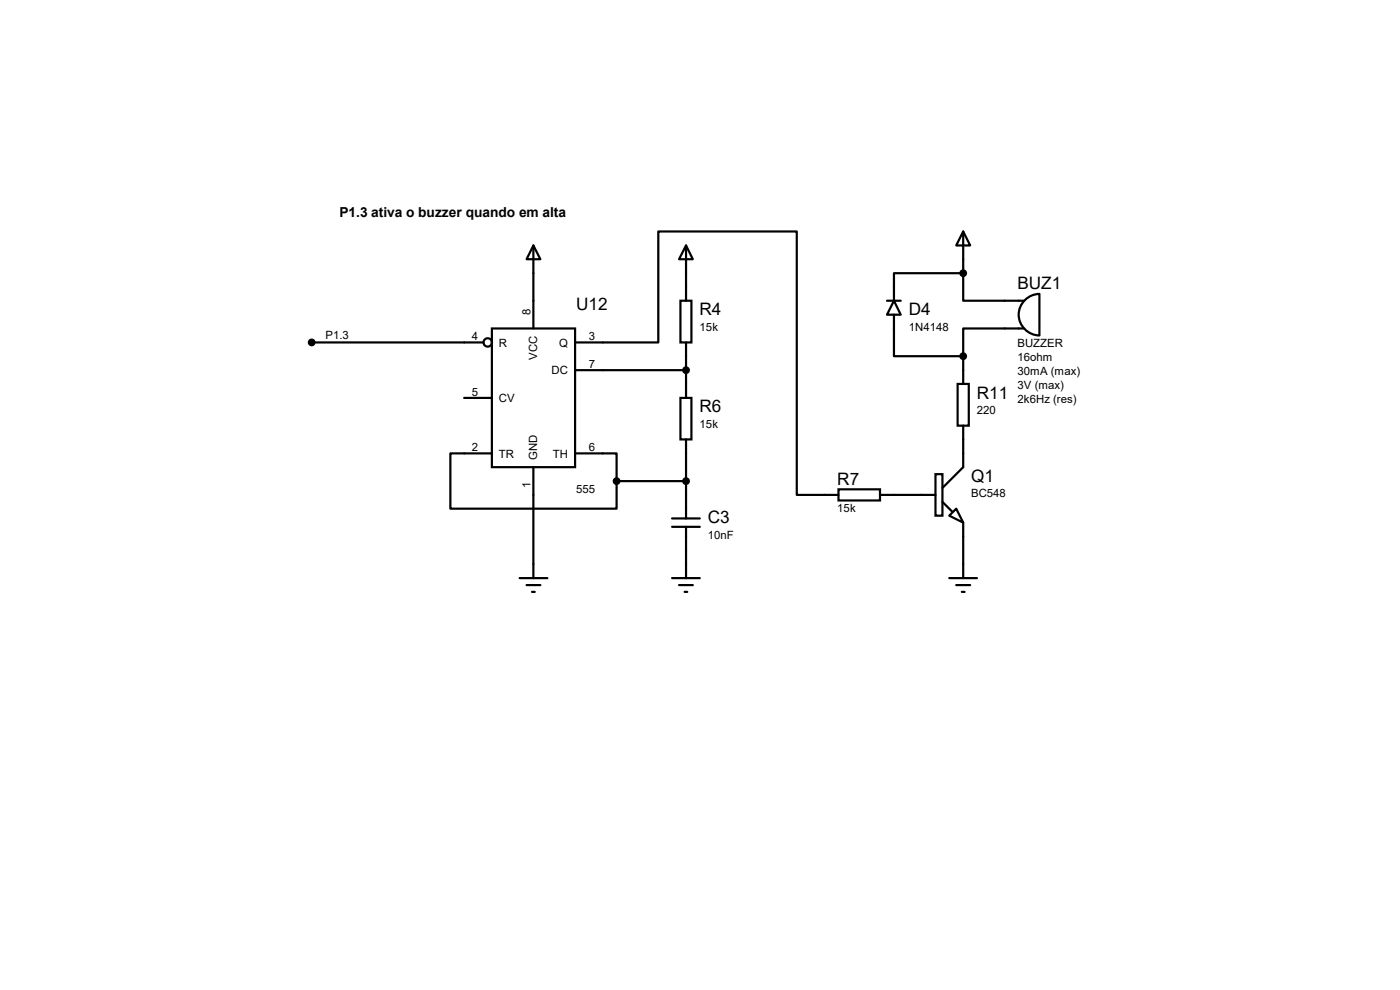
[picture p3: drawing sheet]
<svg xmlns="http://www.w3.org/2000/svg" width="297mm" height="210mm" viewBox="0 0 297 210" stroke-linecap="round" stroke-linejoin="round" font-family="sans-serif">
<g fill="none" stroke="#000" stroke-width=".47">
<path d="M113.2 52.1l1.4 2.9h-2.9zM113.2 52.1v17.6M145.5 52.1l1.5 2.9h-2.9zM145.5 52.1v11.7M204.3 49.1l1.5 3h-2.9zM204.3 58v5.8h13M204.3 58h-14.6v5.8M204.3 49.1v8.9M66.1 72.6h36.5M104.4 69.7h17.6v29.4h-17.6zM122 72.6h17.7v-23.5h29.3v55.9h8.9M122 78.5h23.5"/>
<path d="M144.4 63.8h2.3v8.8h-2.3zM145.5 72.6v11.8M188.2 63.8h2.9M189.7 63.8l1.4 3h-2.9zM189.7 66.8v8.8h14.6M204.3 75.6v5.8M217.3 69.7h-13v5.9M217.7 63.4a4.4 4.4 0 0 1 2.8-1v8.8a4.4 4.4 0 0 1-4.1-2.9 4.4 4.4 0 0 1 1.3-4.9zM98.5 84.4h5.9M104.4 96.2h-8.9v11.7h35.3v-5.8M113.2 99.1v23.5M122 96.2h8.8v5.9"/>
<path d="M144.4 84.4h2.3v8.8h-2.3zM145.5 93.2v16.8M203.2 81.4h2.3v8.9h-2.3zM204.3 90.3v8.8l-4.4 4.4M130.8 102.1h14.7M142.6 111.8h5.9M142.6 110h5.9M145.5 111.8v10.8M177.9 103.8h8.8v2.4h-8.8zM186.7 105h11.8M198.5 100.6h1.4v8.8h-1.4zM199.9 106.5l2.1 2"/>
<path d="M202.9 107.9l1.4 3-2.9-1.5zM204.3 110.9v11.7M110.2 122.6h5.9M111.7 124.1h2.9M112.9 125.6h.6M142.6 122.6h5.9M144.1 124.1h2.9M145.2 125.6h.6M201.4 122.6h5.9M202.9 124.1h2.9M204 125.6h.6"/>
<circle cx="103.5" cy="72.6" r=".89"/>
</g>
<g fill="#000" stroke="#000" stroke-width=".47">
<circle cx="204.3" cy="58" r=".59"/>
<circle cx="66.1" cy="72.6" r=".59"/>
<circle cx="145.5" cy="78.5" r=".59"/>
<circle cx="204.3" cy="75.6" r=".59"/>
<circle cx="130.8" cy="102.1" r=".59"/>
<circle cx="145.5" cy="102.1" r=".59"/>
</g>
<g font-size="3.6">
<text x="122.2" y="65.7">U12</text>
<text x="215.9" y="61.3">BUZ1</text>
<text x="148.4" y="66.9">R4</text>
<text x="192.8" y="66.9">D4</text>
<text x="148.4" y="87.5">R6</text>
<text x="207.2" y="84.5">R11</text>
<text x="177.6" y="102.8">R7</text>
<text x="206" y="102.2">Q1</text>
<text x="150.2" y="111">C3</text>
</g>
<text font-size="2.9" x="72" y="45.9">P1.3 ativa o buzzer quando em alta</text>
<g font-size="2.4">
<text x="69" y="71.9">P1.3</text>
<text x="112.6" y="66.8" transform="rotate(-90 112.6 66.8)">8</text>
<text x="148.4" y="70.2">15k</text>
<text x="192.8" y="70.2">1N4148</text>
<text x="100.1" y="72.2">4</text>
<text x="105.8" y="73.5">R</text>
<text x="114" y="76.3" transform="rotate(-90 114 76.3)">VCC</text>
<text x="118.6" y="73.5">Q</text>
<text x="124.9" y="72.2">3</text>
<text x="215.9" y="73.7">BUZZER</text>
<text x="215.9" y="76.6">16ohm</text>
<text x="100.1" y="83.9">5</text>
<text x="117" y="79.4">DC</text>
<text x="124.9" y="78.1">7</text>
<text x="215.9" y="79.5">30mA (max)</text>
<text x="215.9" y="82.5">3V (max)</text>
<text x="105.8" y="85.3">CV</text>
<text x="207.2" y="87.9">220</text>
<text x="215.9" y="85.4">2k6Hz (res)</text>
<text x="100.1" y="95.7">2</text>
<text x="124.9" y="95.7">6</text>
<text x="148.4" y="90.8">15k</text>
<text x="105.8" y="97.1">TR</text>
<text x="114" y="97.6" transform="rotate(-90 114 97.6)">GND</text>
<text x="117.3" y="97.1">TH</text>
<text x="112.6" y="103.4" transform="rotate(-90 112.6 103.4)">1</text>
<text x="122.2" y="104.5">555</text>
<text x="206" y="105.5">BC548</text>
<text x="177.6" y="108.6">15k</text>
<text x="150.2" y="114.3">10nF</text>
</g>
</svg>
